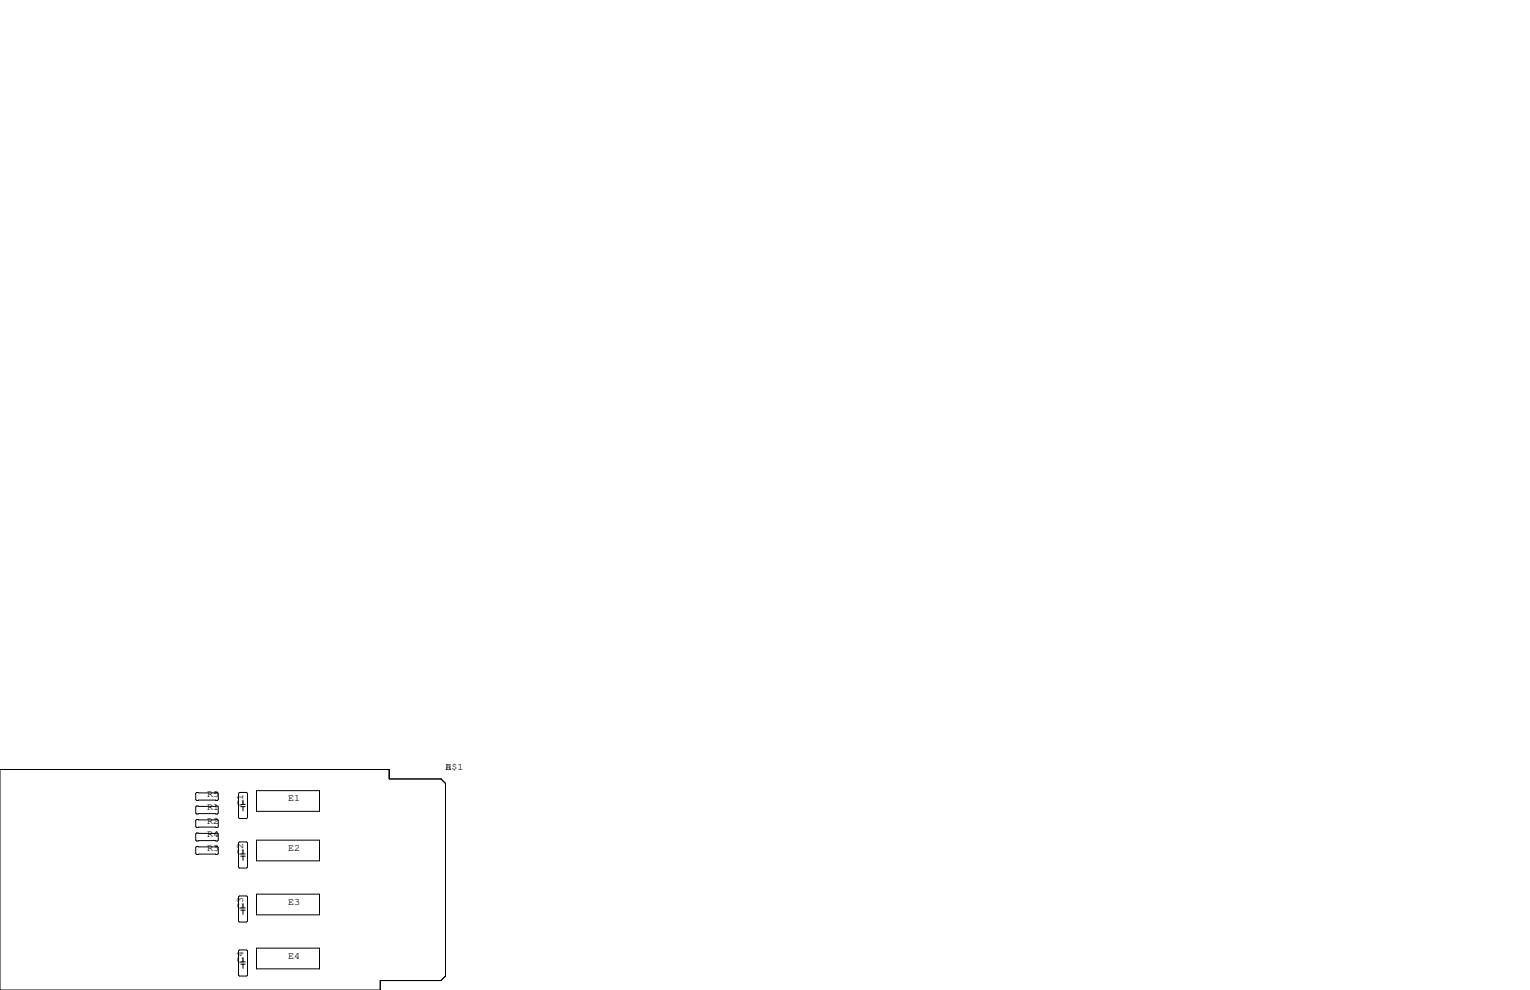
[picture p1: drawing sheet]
<svg xmlns="http://www.w3.org/2000/svg" width="432mm" height="279mm" viewBox="0 0 432 279" stroke-linecap="round" stroke-linejoin="round" font-family="sans-serif">
<g fill="none" stroke="#000" stroke-width=".28">
<path d="M0 217.2h109.9v2.6h14.6l1.2 1.3v54.4l-1.2 1.2h-17.2v2.7h-107.3zM55.5 223.6h5.8l.3 .3v1.8l-.3 .2h-5.8l-.3-.2v-1.8zM55.5 238.9h5.8l.3 .2v1.8l-.3 .3h-5.8l-.3-.3v-1.8zM55.5 227.5h5.8l.3 .2v1.8l-.3 .2h-5.8l-.3-.2v-1.8zM55.5 231.3h5.8l.3 .2v1.8l-.3 .3h-5.8l-.3-.3v-1.8zM55.5 235.1h5.8l.3 .2v1.8l-.3 .3h-5.8l-.3-.3v-1.8zM67.6 223.6h2l.3 .3v6.9l-.3 .2h-2l-.3-.2v-6.9zM67.6 237.6h2l.3 .3v6.8l-.3 .3h-2l-.3-.3v-6.8zM67.9 227h1.3M67.9 227.7h1.3M68.6 225.8v1.2M68.6 227.7v1.2"/>
<path d="M68.6 239.8v1.2M72.4 223.1h17.8v5.9h-17.8zM72.4 237.1h17.8v5.9h-17.8zM67.3 253.1l.3-.2h2l.3 .2v6.9l-.3 .2h-2l-.3-.2zM67.9 241h1.3M67.9 241.6h1.3M67.9 256.2h1.3M67.9 256.9h1.3M68.6 241.6v1.2M68.6 255v1.2M68.6 256.9v1.2M72.4 252.3h17.8v5.9h-17.8z"/>
<path d="M67.3 268.4l.3-.3h2l.3 .3v6.8l-.3 .3h-2l-.3-.3zM67.9 271.5h1.3M67.9 272.1h1.3M68.6 270.3v1.2M68.6 272.1v1.2M72.4 267.6h17.8v5.8h-17.8z"/>
</g>
<g font-size="2.8">
<text x="125.7" y="217.2">A</text>
<text x="125.7" y="217.2">U$1</text>
<text x="58.4" y="224.8">R5</text>
<text x="68.6" y="227.3" transform="rotate(-90 68.6 227.3)">C1</text>
<text x="81.3" y="226.1">E1</text>
<text x="58.4" y="228.6">R1</text>
<text x="58.4" y="232.4">R2</text>
<text x="58.4" y="236.2">R4</text>
<text x="58.4" y="240">R3</text>
<text x="68.6" y="241.3" transform="rotate(-90 68.6 241.3)">C2</text>
<text x="81.3" y="240">E2</text>
<text x="68.6" y="256.5" transform="rotate(-90 68.6 256.5)">C3</text>
<text x="81.3" y="255.3">E3</text>
<text x="68.6" y="271.8" transform="rotate(-90 68.6 271.8)">C4</text>
<text x="81.3" y="270.5">E4</text>
</g>
</svg>
